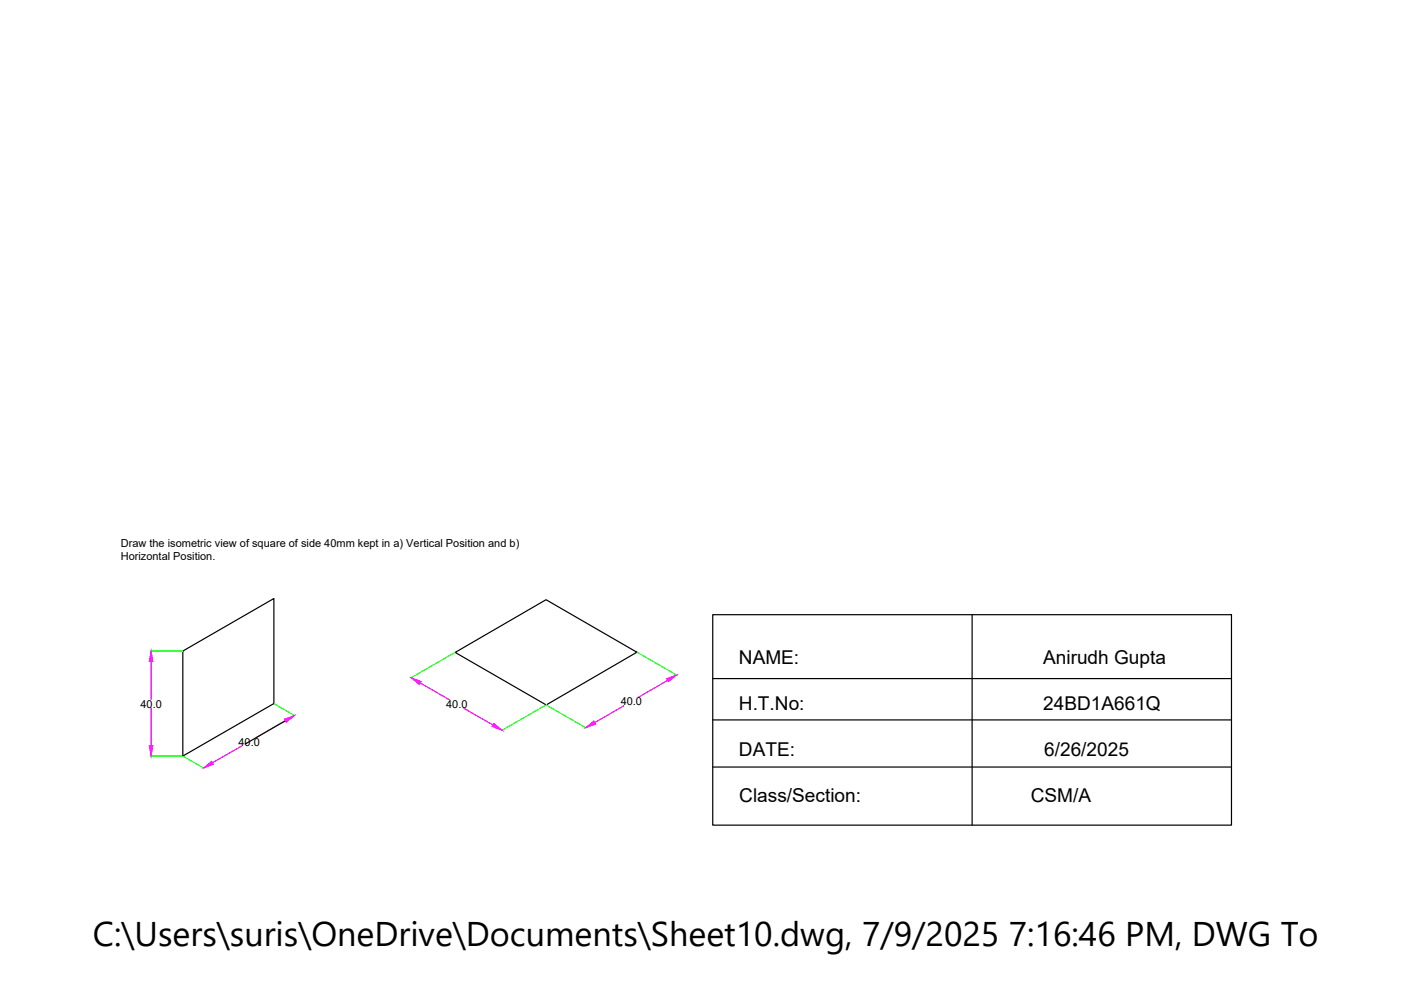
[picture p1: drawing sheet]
<svg xmlns="http://www.w3.org/2000/svg" width="297mm" height="210mm" viewBox="0 0 297 210" stroke-linecap="round" stroke-linejoin="round" font-family="sans-serif">
<!-- layer: 0 -->
<path d="M38.8 138l19.3-11.1v22.3l-19.3 11.1zM96.5 138.3l19.3-11.1 19.2 11.1-19.2 11.2zM151.1 130.3h110v44.6h-110zM206.1 130.3v44.6M60.4 153l-8.2 4.6M151.1 143.9h110M151.1 152.6h110M151.1 162.6h110" fill="none" stroke="#000" stroke-width=".25"/>
<path d="M31.9 138h6.9M96.5 138.3l-9.4 5.4M135.1 138.3l8.5 4.9M58.1 149.2l4.4 2.6M115.8 149.5l-9.4 5.4M115.8 149.5l8.5 4.9M31.9 160.3h6.9M38.8 160.3l4.5 2.6" fill="none" stroke="#0f0" stroke-width=".25"/>
<path d="M32 140.3v8M32 150.1v8M51.2 158.2l-6.1 3.5M60.5 152.8l-6.2 3.6M89.1 144.8l6.2 3.6M98.4 150.2l6.1 3.5M132.3 149.6l-6.2 3.6M141.5 144.3l-6.1 3.5" fill="none" stroke="#f0f" stroke-width=".25"/>
<g fill="#f0f" stroke="#f0f" stroke-width=".21">
<path d="M43.2 162.8l1.7-1.4 .3 .6z"/>
<path d="M60.3 152.5l2.1-.8-1.7 1.4z"/>
<path d="M32 138l.4 2.3h-.7z"/>
<path d="M31.7 158.1h.7l-.4 2.2z"/>
<path d="M87.2 143.7l2.1 .8-.4 .6z"/>
<path d="M104.7 153.4l1.8 1.4-2.2-.8z"/>
<path d="M124.2 154.3l1.7-1.4 .4 .6z"/>
<path d="M141.3 143.9l2.2-.8-1.8 1.5z"/>
</g>
<text font-size="7.3" x="19.7" y="200.6">C:\Users\suris\OneDrive\Documents\Sheet10.dwg, 7/9/2025 7:16:46 PM, DWG To PDF.p</text>
<g font-size="4">
<text x="156.7" y="140.9">NAME:</text>
<text x="221.2" y="140.9">Anirudh Gupta</text>
<text x="156.7" y="150.6">H.T.No:</text>
<text x="221.2" y="150.6">24BD1A661Q</text>
<text x="156.7" y="160.3">DATE:</text>
<text x="221.4" y="160.3">6/26/2025</text>
<text x="156.7" y="170">Class/Section:</text>
<text x="218.5" y="170">CSM/A</text>
</g>
<g font-size="2.3">
<text x="25.6" y="115.9">Draw the isometric view of square of side 40mm kept in a) Vertical Position and b)</text>
<text x="25.6" y="118.7">Horizontal Position.</text>
<text x="131.6" y="149.5">40.0</text>
<text x="29.8" y="150">40.0</text>
<text x="94.6" y="150.1">40.0</text>
<text x="50.6" y="158.1">40.0</text>
</g>
</svg>
